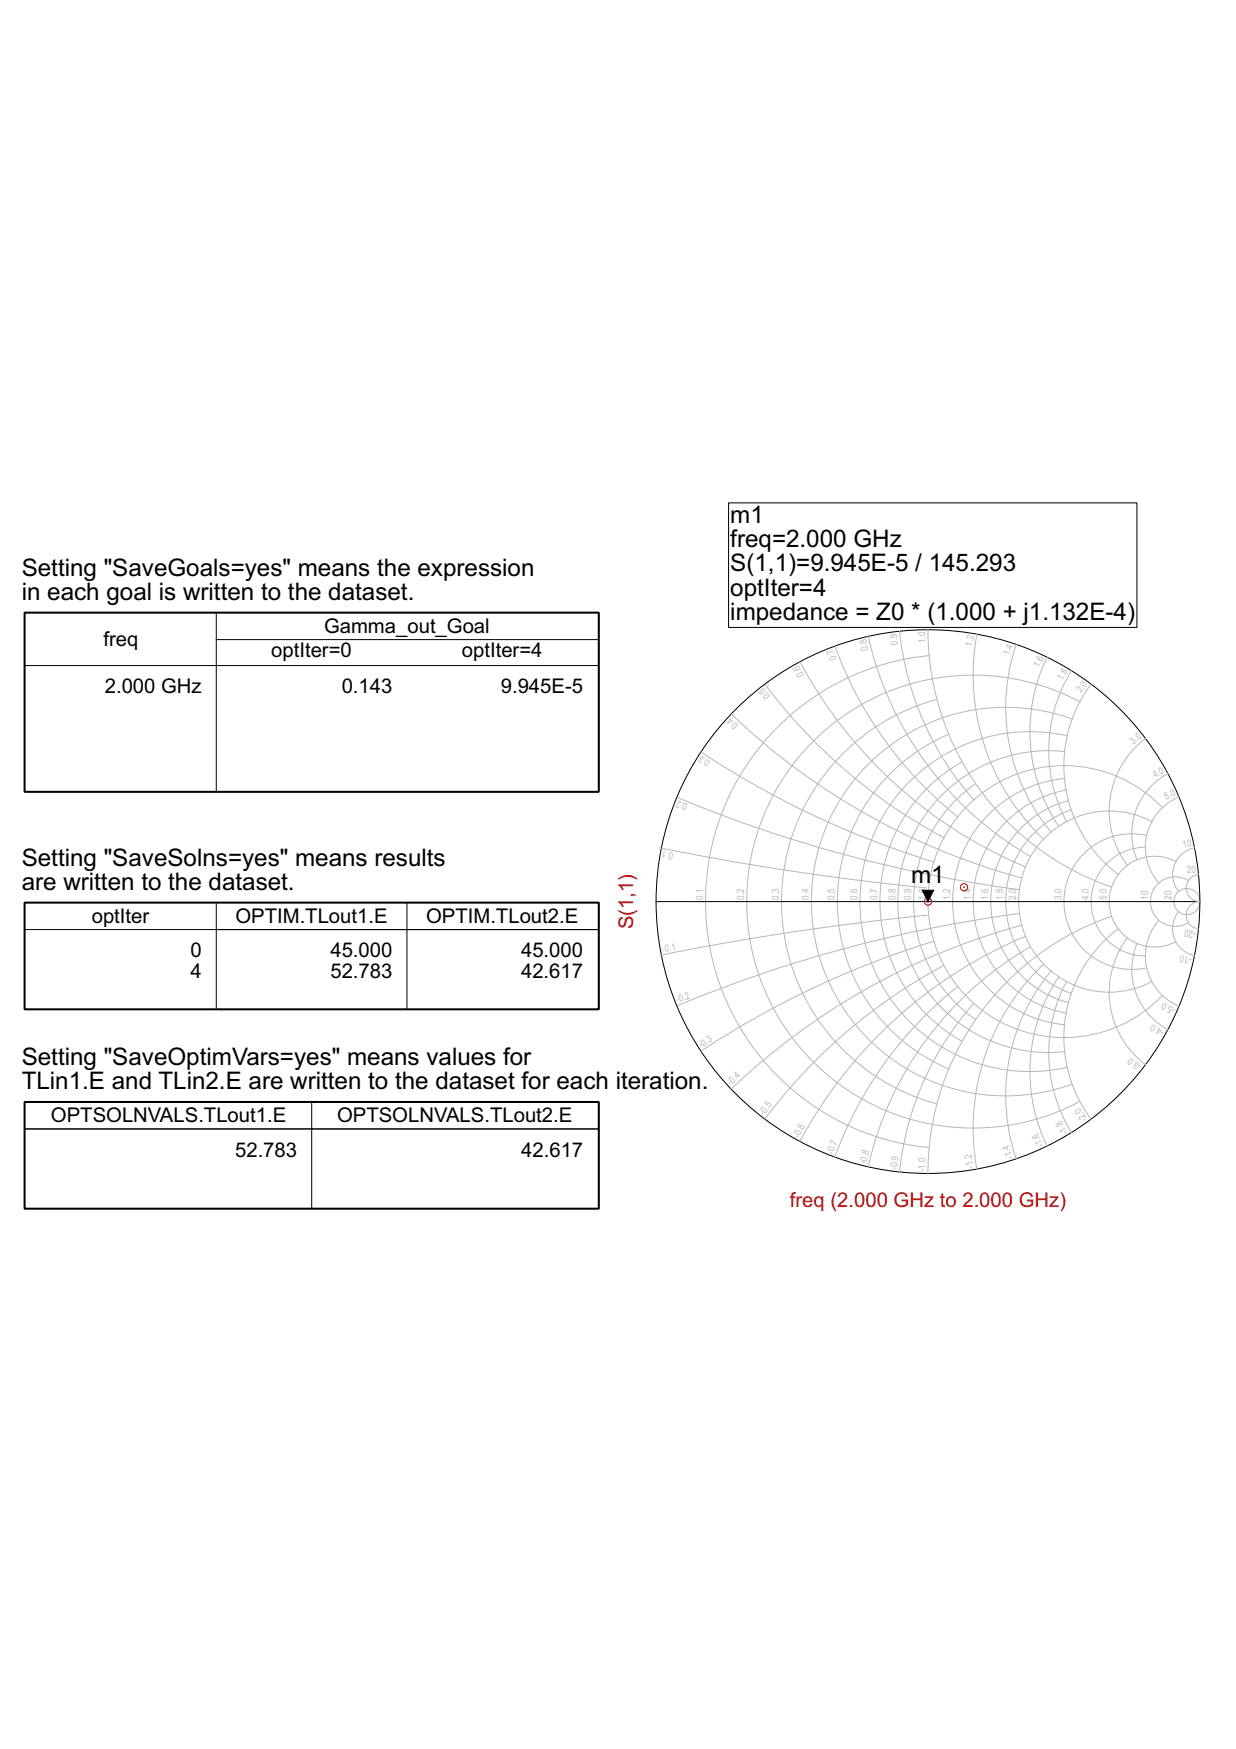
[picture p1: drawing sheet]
<svg xmlns="http://www.w3.org/2000/svg" width="210mm" height="297mm" viewBox="0 0 210 297" stroke-linecap="round" stroke-linejoin="round" font-family="sans-serif">
<path d="M4.2 104h97.5v30.5h-97.5zM4.2 153.3h97.5v18.1h-97.5zM4.2 187.2h97.5v18.1h-97.5z" fill="none" stroke="#000" stroke-width=".34"/>
<g fill="none" stroke="#000" stroke-width=".17">
<path d="M4.3 113h97.2M36.7 104.2v30.1M36.7 108.6h64.8M4.3 157.9h97.2M36.7 153.5v17.7M69.1 153.5v17.7M111.4 153.1h92.4M4.3 191.7h97.2M52.9 187.3v17.8"/>
<circle cx="157.6" cy="153.1" r="46.2"/>
</g>
<g fill="none" stroke="#b8b8b8" stroke-width=".17">
<path d="M130 116.3a92.8 92.8 0 0 0 30.3 26M135.9 112.5a77.2 77.2 0 0 0 38.2 34.7M141.8 109.8a66.1 66.1 0 0 0 20.9 28.9M147.5 108.1a57.8 57.8 0 0 0 27.5 37.4M152.8 107.2a51.1 51.1 0 0 0 12.6 28.6M157.6 107a46.2 46.2 0 0 0 31.2 43.6M157.8 111.4a42 42 0 0 0-38 41.7 42 42 0 0 0 37.9 41.8M159.1 118.8a35.5 35.5 0 0 0-26.4 34.3 35.5 35.5 0 0 0 26.4 34.4M165.9 107.7a38.5 38.5 0 0 0 11.3 34.8M172.6 109.5a33 33 0 0 0 5.9 31.8M177.8 111.6a28.9 28.9 0 0 0 2 28.7M182 113.9a25.7 25.7 0 0 0-.9 25.7"/>
<path d="M183.4 119.2a38.5 38.5 0 0 0-56.6 33.9 38.5 38.5 0 0 0 56.6 34M185.3 116.2a23.1 23.1 0 0 0 4.6 32.3M115.1 135.5a229.3 229.3 0 0 0 57.9 15.6M119.1 127.8a153.2 153.2 0 0 0 39.4 18.6M124.2 121.3a115.2 115.2 0 0 0 49.3 27.8M161.1 124.7a30.8 30.8 0 0 0-18.9 28.4 30.8 30.8 0 0 0 18.9 28.4M163.4 129.4a27.2 27.2 0 0 0 0 47.5M165.7 133.1a24.3 24.3 0 0 0 0 40.1M180.8 132.2a21 21 0 0 0-19 20.9 21 21 0 0 0 19 20.9M180.8 127.6a25.6 25.6 0 0 0-28.3 25.5 25.6 25.6 0 0 0 28.3 25.5M181 134.2a19.3 19.3 0 0 0-15.7 18.9 19.3 19.3 0 0 0 15.7 19M181.2 125a28.9 28.9 0 0 0-35.2 28.1 28.9 28.9 0 0 0 35.2 28.2"/>
<path d="M181.4 136a17.8 17.8 0 0 0-13.1 17.1 17.8 17.8 0 0 0 13.1 17.2M181.9 137.5a16.5 16.5 0 0 0-11.1 15.6 16.5 16.5 0 0 0 11.1 15.6M182.1 122.1a33 33 0 0 0-44.3 31 33 33 0 0 0 44.3 31M194.5 125.4a15.4 15.4 0 0 0-3 21.6M195.6 139.5a15.4 15.4 0 0 0-22.6 13.6 15.4 15.4 0 0 0 22.6 13.6M197.4 137.2a23.1 23.1 0 0 0-32.9-.5 23.1 23.1 0 0 0 0 32.9 23.1 23.1 0 0 0 32.9-.5M198.3 131.4a11.6 11.6 0 0 0-5.2 14.6M200.2 135.4a9.2 9.2 0 0 0-3.4 14.6M112 144a461 461 0 0 0 45.3 6.8M157.5 155.4a461.2 461.2 0 0 0-45.4 6.8M158.6 159.9a153.3 153.3 0 0 0-39.5 18.6M173.1 155.1a229.4 229.4 0 0 0-58 15.6"/>
<path d="M173.5 157.1a115.3 115.3 0 0 0-49.3 27.8M174.1 159a77.3 77.3 0 0 0-38.2 34.8M188.8 155.6a46.2 46.2 0 0 0-31.2 43.7M189.9 157.7a23.1 23.1 0 0 0-4.6 32.4M191.5 159.3a15.4 15.4 0 0 0 3 21.5M194.5 143.9a9.2 9.2 0 0 0-9.2 9.2 9.2 9.2 0 0 0 9.2 9.3M194.7 141.9a11.5 11.5 0 0 0-14 11.2 11.5 11.5 0 0 0 14 11.3M196.8 156.3a9.3 9.3 0 0 0 3.4 14.6M199.7 146.3a7.7 7.7 0 0 0-11.3 6.8 7.7 7.7 0 0 0 11.3 6.8M200.2 154.8a4.6 4.6 0 0 0 2.6 7.5M201.8 149.6a4.2 4.2 0 0 0-6.4 3.5 4.2 4.2 0 0 0 6.4 3.6M202.9 144a4.6 4.6 0 0 0-2.7 7.4"/>
<path d="M203.5 148.5a2.31 2.31 0 0 0-2 2.4 2.31 2.31 0 0 0 2.3 2.2 2.31 2.31 0 0 0-2.3 2.2 2.31 2.31 0 0 0 2 2.4M160.3 164a92.8 92.8 0 0 0-30.4 26M162.6 167.5a66.1 66.1 0 0 0-20.8 28.9M165.4 170.4a51.1 51.1 0 0 0-12.6 28.6M175 160.8a57.8 57.8 0 0 0-27.6 37.3M177.2 163.7a38.5 38.5 0 0 0-11.3 34.8M178.5 164.9a33 33 0 0 0-5.9 31.9M179.8 165.9a28.9 28.9 0 0 0-2 28.7M181.1 166.7a25.7 25.7 0 0 0 .9 25.6M193.1 160.2a11.6 11.6 0 0 0 5.2 14.7"/>
<circle cx="201.6" cy="153.1" r="2.22"/>
</g>
<g fill="#f00">
<circle cx="163.7" cy="150.7" r=".15"/>
<circle cx="157.6" cy="153.1" r=".15"/>
</g>
<g fill="none" stroke="#f00" stroke-width=".17">
<circle cx="157.6" cy="153.1" r=".62"/>
<circle cx="163.7" cy="150.7" r=".62"/>
</g>
<path d="M156.6 151.2h2l-1 1.9z" fill="#000"/>
<path d="M123.7 85.4h69.4v21.2h-69.4zM156.6 151.2h2l-1 1.9z" fill="none" stroke="#000" stroke-width=".17"/>
<g font-size="4.1">
<text x="124" y="88.8">m1</text>
<text x="124" y="92.9">freq=2.000 GHz</text>
<text x="3.7" y="97.8">Setting &quot;SaveGoals=yes&quot; means the expression</text>
<text x="3.7" y="101.9">in each goal is written to the dataset.</text>
<text x="124" y="97.1">S(1,1)=9.945E-5 / 145.293</text>
<text x="124" y="101.2">optIter=4</text>
<text x="124" y="105.3">i</text>
<text x="124.9" y="105.3">mpedance = Z0 * (1.000 + j1.132E-4)</text>
<text x="3.7" y="147">Setting &quot;SaveSolns=yes&quot; means results</text>
<text x="154.7" y="150">m1</text>
<text x="3.7" y="151.1">are written to the dataset.</text>
<text x="3.7" y="180.9">Setting &quot;SaveOptimVars=yes&quot; means values for</text>
<text x="3.7" y="185">TLin1.E and TLin2.E are written to the dataset for each iteration.</text>
</g>
<g font-size="3.4">
<text x="55" y="107.5">Gamma_out_Goal</text>
<text x="17.6" y="109.7">freq</text>
<text x="46.1" y="111.6">optIter=0</text>
<text x="78.4" y="111.6">optIter=4</text>
<text x="17.8" y="117.7">2.000 GHz</text>
<text x="58" y="117.7">0.143</text>
<text x="85" y="117.7">9.945E-5</text>
<text x="15.6" y="156.7">optIter</text>
<text x="40" y="156.7">OPTIM.TLout1.E</text>
<text x="72.4" y="156.7">OPTIM.TLout2.E</text>
<text x="32.3" y="162.6">0</text>
<text x="32.3" y="166">4</text>
<text x="56.1" y="162.6">45.000</text>
<text x="56.1" y="166">52.783</text>
<text x="88.5" y="162.6">45.000</text>
<text x="88.5" y="166">42.617</text>
<text x="8.7" y="190.6">OPTSOLNVALS.TLout1.E</text>
<text x="57.2" y="190.6">OPTSOLNVALS.TLout2.E</text>
<text x="39.9" y="196.4">52.783</text>
<text x="88.5" y="196.4">42.617</text>
</g>
<g font-size="3.4" fill="#f00">
<text x="107.5" y="157.8" transform="rotate(-90 107.5 157.8)">S(1,1)</text>
<text x="134.1" y="205">freq (2.000 GHz to 2.000 GHz)</text>
</g>
<g font-size="1.7" fill="#b8b8b8">
<text x="142.1" y="112" transform="rotate(-110 142.1 112)">0.7</text>
<text x="147.5" y="110.4" transform="rotate(-103 147.5 110.4)">0.8</text>
<text x="152.6" y="109.5" transform="rotate(-96 152.6 109.5)">0.9</text>
<text x="157.2" y="109.2" transform="rotate(-90 157.2 109.2)">1.0</text>
<text x="165.1" y="109.9" transform="rotate(-80 165.1 109.9)">1.2</text>
<text x="171.4" y="111.4" transform="rotate(-71 171.4 111.4)">1.4</text>
<text x="176.5" y="113.5" transform="rotate(-64 176.5 113.5)">1.6</text>
<text x="130.9" y="118.3" transform="rotate(-127 130.9 118.3)">0.5</text>
<text x="136.5" y="114.6" transform="rotate(-118 136.5 114.6)">0.6</text>
<text x="180.4" y="115.6" transform="rotate(-58 180.4 115.6)">1.8</text>
<text x="183.6" y="117.8" transform="rotate(-53 183.6 117.8)">2.0</text>
<text x="125.5" y="123.1" transform="rotate(-136 125.5 123.1)">0.4</text>
<text x="120.7" y="129.3" transform="rotate(-147 120.7 129.3)">0.3</text>
<text x="192.5" y="126.4" transform="rotate(-37 192.5 126.4)">3.0</text>
<text x="116.9" y="136.6" transform="rotate(-157 116.9 136.6)">0.2</text>
<text x="196.1" y="132.1" transform="rotate(-28 196.1 132.1)">4.0</text>
<text x="198" y="135.9" transform="rotate(-23 198 135.9)">5.0</text>
<text x="201" y="144" transform="rotate(-11 201 144)">10</text>
<text x="114.4" y="144.8" transform="rotate(-169 114.4 144.8)">0.1</text>
<text x="201.6" y="148.3" transform="rotate(-6 201.6 148.3)">20</text>
<text x="119.4" y="152.8" transform="rotate(-90 119.4 152.8)">0.1</text>
<text x="126.4" y="152.8" transform="rotate(-90 126.4 152.8)">0.2</text>
<text x="132.3" y="152.8" transform="rotate(-90 132.3 152.8)">0.3</text>
<text x="137.4" y="152.8" transform="rotate(-90 137.4 152.8)">0.4</text>
<text x="141.8" y="152.8" transform="rotate(-90 141.8 152.8)">0.5</text>
<text x="145.6" y="152.8" transform="rotate(-90 145.6 152.8)">0.6</text>
<text x="149" y="152.8" transform="rotate(-90 149 152.8)">0.7</text>
<text x="152.1" y="152.8" transform="rotate(-90 152.1 152.8)">0.8</text>
<text x="154.7" y="152.8" transform="rotate(-90 154.7 152.8)">0.9</text>
<text x="157.2" y="152.8" transform="rotate(-90 157.2 152.8)">1.0</text>
<text x="161.4" y="152.8" transform="rotate(-90 161.4 152.8)">1.2</text>
<text x="164.9" y="152.8" transform="rotate(-90 164.9 152.8)">1.4</text>
<text x="167.8" y="152.8" transform="rotate(-90 167.8 152.8)">1.6</text>
<text x="170.4" y="152.8" transform="rotate(-90 170.4 152.8)">1.8</text>
<text x="172.6" y="152.8" transform="rotate(-90 172.6 152.8)">2.0</text>
<text x="180.3" y="152.8" transform="rotate(-90 180.3 152.8)">3.0</text>
<text x="184.9" y="152.8" transform="rotate(-90 184.9 152.8)">4.0</text>
<text x="188" y="152.8" transform="rotate(-90 188 152.8)">5.0</text>
<text x="195" y="152.8" transform="rotate(-90 195 152.8)">10</text>
<text x="198.9" y="152.8" transform="rotate(-90 198.9 152.8)">20</text>
<text x="112.5" y="161.8" transform="rotate(-11 112.5 161.8)">-0.1</text>
<text x="203.2" y="158.1" transform="rotate(-174 203.2 158.1)">-20</text>
<text x="202.5" y="162.6" transform="rotate(-169 202.5 162.6)">-10</text>
<text x="115.1" y="170.4" transform="rotate(-23 115.1 170.4)">-0.2</text>
<text x="199.7" y="171.1" transform="rotate(-157 199.7 171.1)">-5.0</text>
<text x="119.1" y="178" transform="rotate(-33 119.1 178)">-0.3</text>
<text x="197.8" y="175.1" transform="rotate(-152 197.8 175.1)">-4.0</text>
<text x="124.1" y="184.4" transform="rotate(-44 124.1 184.4)">-0.4</text>
<text x="194" y="181" transform="rotate(-143 194 181)">-3.0</text>
<text x="129.7" y="189.5" transform="rotate(-53 129.7 189.5)">-0.5</text>
<text x="184.7" y="190" transform="rotate(-127 184.7 190)">-2.0</text>
<text x="135.6" y="193.4" transform="rotate(-62 135.6 193.4)">-0.6</text>
<text x="141.5" y="196.1" transform="rotate(-70 141.5 196.1)">-0.7</text>
<text x="147.1" y="197.7" transform="rotate(-77 147.1 197.7)">-0.8</text>
<text x="172.1" y="196.6" transform="rotate(-109 172.1 196.6)">-1.4</text>
<text x="177.3" y="194.5" transform="rotate(-116 177.3 194.5)">-1.6</text>
<text x="181.5" y="192.3" transform="rotate(-122 181.5 192.3)">-1.8</text>
<text x="152.4" y="198.7" transform="rotate(-84 152.4 198.7)">-0.9</text>
<text x="157.2" y="199" transform="rotate(-90 157.2 199)">-1.0</text>
<text x="165.4" y="198.3" transform="rotate(-100 165.4 198.3)">-1.2</text>
</g>
</svg>
